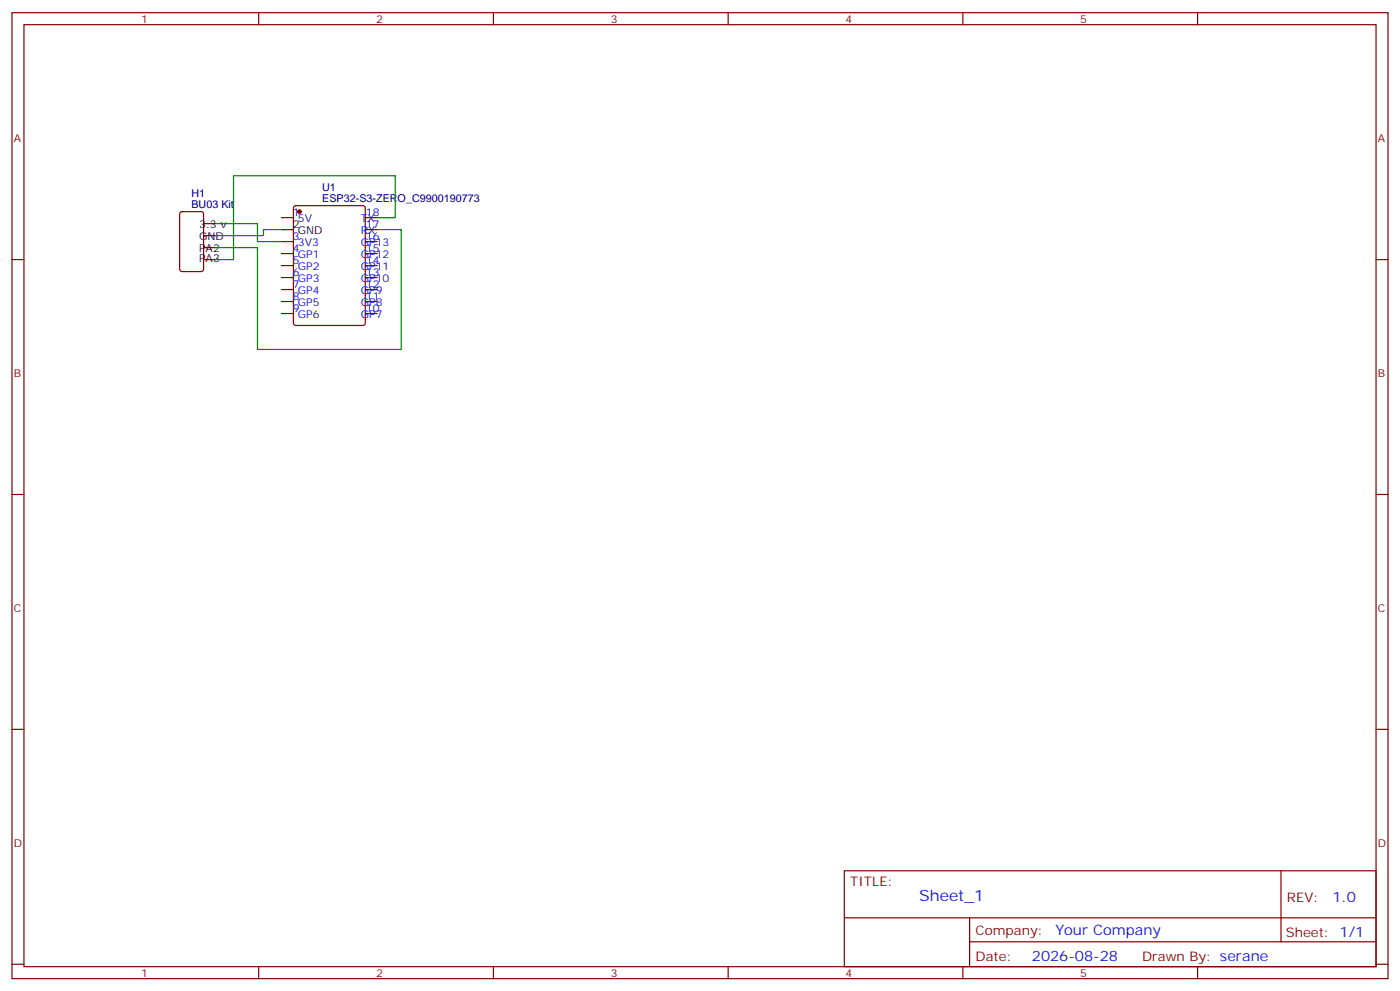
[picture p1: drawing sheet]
<svg xmlns="http://www.w3.org/2000/svg" width="412mm" height="292mm" viewBox="0 0 412 292" stroke-linecap="round" stroke-linejoin="round" font-family="sans-serif">
<g fill="none" stroke="#870000" stroke-width=".35">
<path d="M3.5 3.7h405.4v284.4h-405.4zM7.1 7.3h398.2v277.3h-398.2zM76.2 3.7v3.6M145.3 3.7v3.6M214.5 3.7v3.6M283.6 3.7v3.6M352.8 3.7v3.6M3.5 76.4h3.6M53.2 62.5l.4-.2h5.7l.6 .4 .1 16.5-.5 .7h-5.9l-.6-.4-.1-16.5zM82.9 64.1h3.5M82.9 71.1h3.5M82.9 74.6h3.5"/>
<path d="M82.9 78.2h3.5M86.7 60.7l.4-.2h19.8l.6 .5 .1 34.1-.5 .7h-20l-.6-.4-.1-34.2zM107.6 64.1h3.5M107.6 71.1h3.5M107.6 74.6h3.5M107.6 78.2h3.5M107.6 67.6h3.5M405.3 76.4h3.6M82.9 81.7h3.5M82.9 85.2h3.5M82.9 88.8h3.5M82.9 92.3h3.5"/>
<path d="M107.6 81.7h3.5M107.6 85.2h3.5M107.6 88.8h3.5M107.6 92.3h3.5M3.5 145.6h3.6M405.3 145.6h3.6M3.5 214.7h3.6M405.3 214.7h3.6M248.7 256.3h156.6v28.3h-156.6zM377.3 256.4v20.8M248.7 270.2h156.5M285.6 277.2h119.6"/>
<path d="M285.6 270.2v14.1M3.5 283.8h3.6M76.2 284.6v3.5M145.3 284.6v3.5M214.5 284.6v3.5M283.6 284.6v3.5M352.8 284.6v3.5M405.3 283.8h3.6"/>
</g>
<path d="M60 76.4h3.5M60 72.9h3.5M60 69.4h3.5M60 65.8h3.5M82.9 67.6h3.5" fill="none" stroke="#000" stroke-width=".35"/>
<circle cx="88.2" cy="62.3" r=".53" fill="#870000" stroke="#870000" stroke-width=".35"/>
<path d="M63.5 65.8h12.3v5.3h7.1M82.9 67.6h-5.3v1.8h-14.1M111.1 67.6h7.1v35.3h-42.4v-30h-12.3M111.1 64.1h5.3v-12.4h-47.6v24.7h-5.3" fill="none" stroke="#008700" stroke-width=".35"/>
<text font-size="4.6" fill="#00f" x="270.8" y="265.4">Sheet_1</text>
<g font-size="4.2" fill="#00f">
<text x="392.5" y="265.6">1.0</text>
<text x="310.9" y="275.2">Your Company</text>
<text x="304" y="283">2026-08-28</text>
</g>
<g font-size="3.9" fill="#800">
<text x="250.5" y="260.9">TITLE:</text>
<text x="379.1" y="265.6">REV:</text>
<text x="287.4" y="275.1">Company:</text>
<text x="378.7" y="275.7">Sheet: 1/1</text>
<text x="287.4" y="282.8">Date:</text>
<text x="336.4" y="282.9">Drawn By: serane</text>
</g>
<g font-size="3.2" fill="#800">
<text x="41.6" y="6.7">1</text>
<text x="110.8" y="6.7">2</text>
<text x="179.9" y="6.7">3</text>
<text x="249.1" y="6.7">4</text>
<text x="318.2" y="6.7">5</text>
<text x="4.1" y="41.8">A</text>
<text x="405.9" y="41.8">A</text>
<text x="4.1" y="111">B</text>
<text x="405.9" y="111">B</text>
<text x="4.1" y="180.1">C</text>
<text x="405.9" y="180.1">C</text>
<text x="4.1" y="249.3">D</text>
<text x="405.9" y="249.3">D</text>
<text x="41.6" y="287.5">1</text>
<text x="110.8" y="287.5">2</text>
<text x="179.9" y="287.5">3</text>
<text x="249.1" y="287.5">4</text>
<text x="318.2" y="287.5">5</text>
</g>
<g font-size="3.2" fill="#000080">
<text x="56.4" y="58">H1</text>
<text x="94.9" y="59.5">ESP32-S3-ZERO_C9900190773</text>
<text x="94.9" y="56.2">U1</text>
<text x="56.4" y="61.2">BU03 Kit</text>
</g>
<g font-size="3.2" fill="#00f">
<text x="86.3" y="63.7">1</text>
<text x="87.7" y="65.5">5V</text>
<text x="106.3" y="65.5">TX</text>
<text x="107.8" y="63.7">18</text>
<text x="86.3" y="70.8">3</text>
<text x="106.3" y="69">RX</text>
<text x="107.8" y="70.8">16</text>
<text x="107.8" y="67.2">17</text>
<text x="86.3" y="74.3">4</text>
<text x="86.3" y="77.8">5</text>
<text x="87.7" y="72.5">3V3</text>
<text x="87.7" y="76.1">GP1</text>
<text x="106.3" y="76.1">GP12</text>
<text x="106.3" y="72.5">GP13</text>
<text x="107.8" y="77.8">14</text>
<text x="107.8" y="74.3">15</text>
<text x="86.3" y="81.4">6</text>
<text x="87.7" y="79.6">GP2</text>
<text x="87.7" y="83.1">GP3</text>
<text x="106.3" y="83.1">GP10</text>
<text x="106.3" y="79.6">GP11</text>
<text x="107.8" y="81.4">13</text>
<text x="86.3" y="84.9">7</text>
<text x="86.3" y="88.4">8</text>
<text x="87.7" y="86.6">GP4</text>
<text x="106.3" y="86.6">GP9</text>
<text x="107.8" y="88.4">11</text>
<text x="107.8" y="84.9">12</text>
<text x="86.3" y="91.9">9</text>
<text x="87.7" y="90.2">GP5</text>
<text x="87.7" y="93.7">GP6</text>
<text x="106.3" y="93.7">GP7</text>
<text x="106.3" y="90.2">GP8</text>
<text x="107.8" y="91.9">10</text>
</g>
<g font-size="3.2">
<text x="58.7" y="70.8">GND</text>
<text x="58.7" y="67.2">3.3 v</text>
<text x="86.3" y="67.2">2</text>
<text x="87.7" y="69">GND</text>
<text x="58.7" y="77.1">PA3</text>
<text x="58.7" y="74.3">PA2</text>
</g>
</svg>
